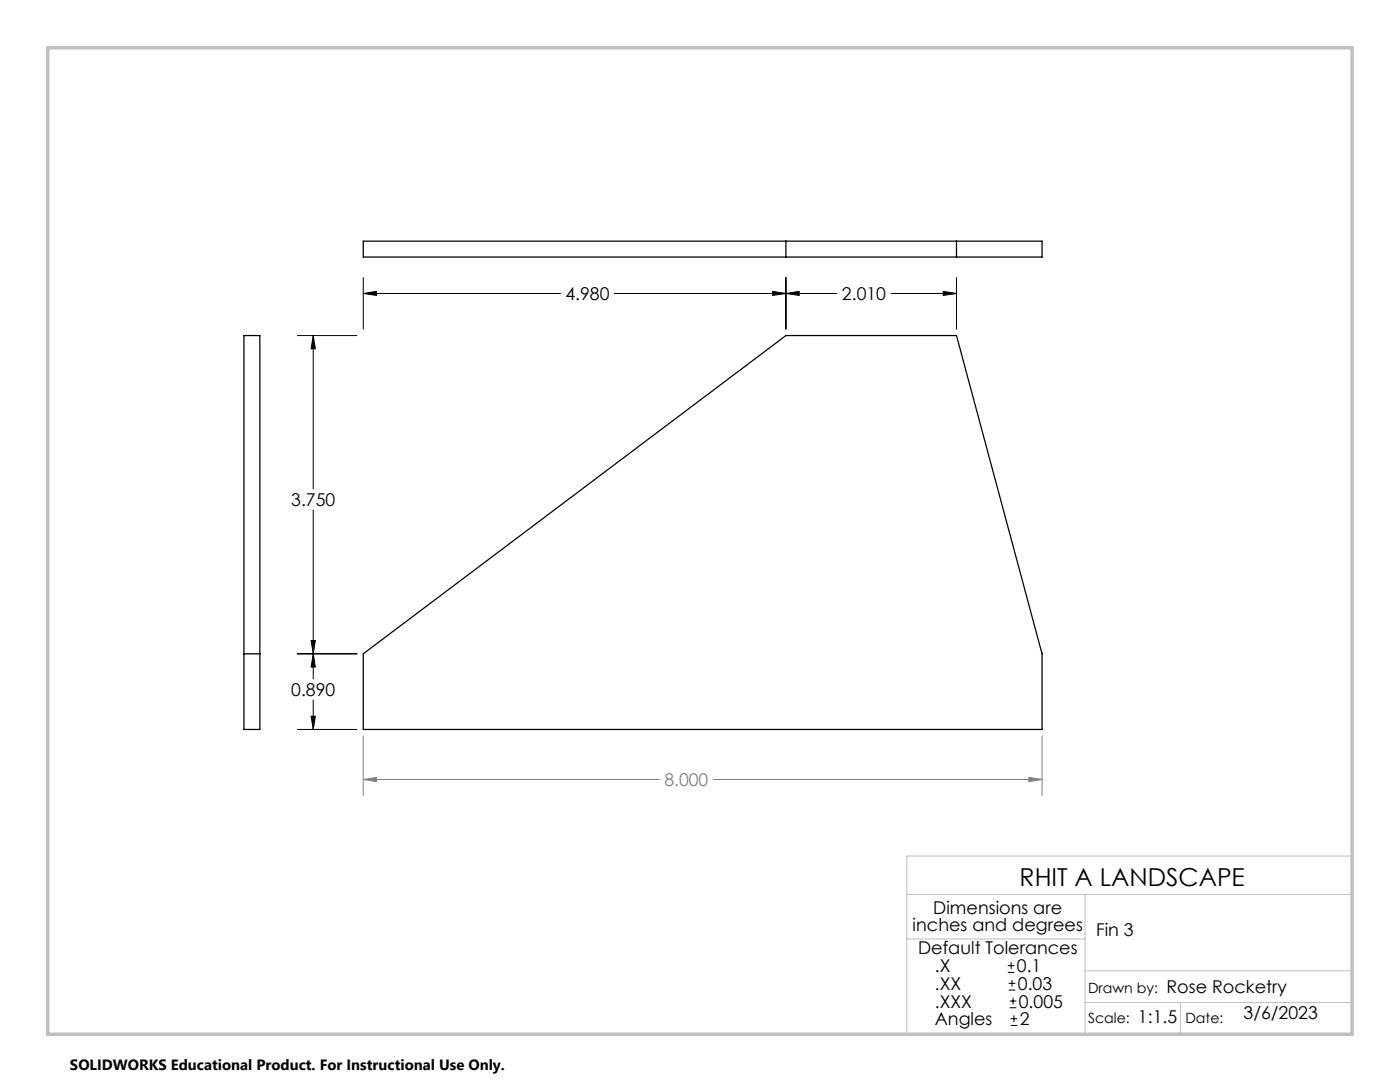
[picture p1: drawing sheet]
<svg xmlns="http://www.w3.org/2000/svg" width="279mm" height="216mm" viewBox="0 0 279 216" stroke-linecap="round" stroke-linejoin="round" font-family="sans-serif">
<path d="M72.5 48.1h135.5v3.2h-135.5zM156.8 48.1v3.2M190.9 48.1v3.2M48.7 67h3.2v78.6h-3.2zM48.7 130.5h3.2M72.5 130.5l84.3-63.5h34.1l17.1 63.5v15.1h-135.5z" fill="none" stroke="#000" stroke-width=".25"/>
<g fill="none" stroke="#000" stroke-width=".2">
<path d="M72.5 58.6h39.4M72.5 55.4v10.3M72.5 58.6l2.6-.5v.8zM122.6 58.6h44.4M154.2 58.1l2.6 .5-2.6 .3zM156.8 58.6l2.7-.5v.8zM156.8 55.4v10.3M177.8 58.6h13.1M188.2 58.1l2.7 .5-2.7 .3zM190.9 55.4v10.3M59.3 67h11.9M62.5 67v30.6"/>
<path d="M62.5 67l.4 2.6h-.8zM62.5 101.8v33.7M59.3 130.5h11.9M62.1 127.8h.8l-.4 2.7zM62.5 139.7v5.9M62.5 130.5l.4 2.6h-.8zM59.3 145.6h11.9M62.1 142.9h.8l-.4 2.7zM201.1 194h1.4M201.1 192.7h1.4M201.3 197.6h1.3M201.3 196.2h1.3"/>
<path d="M201.5 199.7h1.3M201.8 192v1.4M202 195.5v1.4M202.2 199.1v1.3M201.5 201.1h1.3M201.7 204.6h1.3M201.7 203.3h1.3M202.4 202.6v1.3"/>
</g>
<path d="M72.5 155.5l2.6-.4v.9zM72.5 146.8v11.9M72.5 155.5h59.1M142.3 155.5h65.7M205.3 155.1l2.7 .4-2.7 .5zM208 146.8v11.9" fill="none" stroke="#808080" stroke-width=".2"/>
<path d="M181 178.5h88.8M181 170.8h88.8v35.6h-88.8zM216.5 178.5v27.9M181 187.4h35.5M216.5 193.7h53.3M216.5 200h53.3M235.6 200v6.4" fill="none" stroke="#c0c0c0" stroke-width=".2"/>
<path d="M9.5 9.5h260.3v196.9h-260.3z" fill="none" stroke="#c0c0c0" stroke-width=".7"/>
<path d="M62.1 142.9h.8l-.4 2.7zM62.5 130.5l.4 2.6h-.8zM156.8 58.6l2.7-.5v.8zM188.2 58.1l2.7 .5-2.7 .3zM62.1 127.8h.8l-.4 2.7zM62.5 67l.4 2.6h-.8zM72.5 58.6l2.6-.5v.8zM154.2 58.1l2.6 .5-2.6 .3z" fill="#000"/>
<path d="M205.3 155.1l2.7 .4-2.7 .5zM72.5 155.5l2.6-.4v.9z" fill="#808080"/>
<text font-size="4.9" x="203.5" y="176.7">RHIT A LANDSCAPE</text>
<g font-size="3.5">
<text x="112.8" y="59.9">4.980</text>
<text x="168" y="59.9">2.010</text>
<text x="58.1" y="101">3.750</text>
<text x="58.1" y="138.9">0.890</text>
<text x="182.1" y="185.9">inches and degrees</text>
<text x="186.3" y="182.3">Dimensions are</text>
<text x="183.2" y="190.3">Default Tolerances</text>
<text x="218.8" y="186.8">Fin 3</text>
<text x="186.6" y="197.5">.XX</text>
<text x="186.6" y="194">.X</text>
<text x="202.9" y="194">0.1</text>
<text x="203.1" y="197.5">0.03</text>
<text x="186.6" y="201.1">.XXX</text>
<text x="203.3" y="201.1">0.005</text>
<text x="232.8" y="198.1">Rose Rocketry</text>
<text x="248.2" y="203.3">3/6/2023</text>
<text x="186.6" y="204.6">Angles</text>
<text x="203.5" y="204.6">2</text>
<text x="227.1" y="204.1">1:1.5</text>
</g>
<text font-size="3.5" fill="#808080" x="132.6" y="156.9">8.000</text>
<text font-size="3" x="14" y="213.5">SOLIDWORKS Educational Product. For Instructional Use Only.</text>
<g font-size="2.8">
<text x="217.2" y="198.1">Drawn by:</text>
<text x="217.2" y="204.1">Scale:</text>
<text x="236.6" y="204.1">Date:</text>
</g>
</svg>
